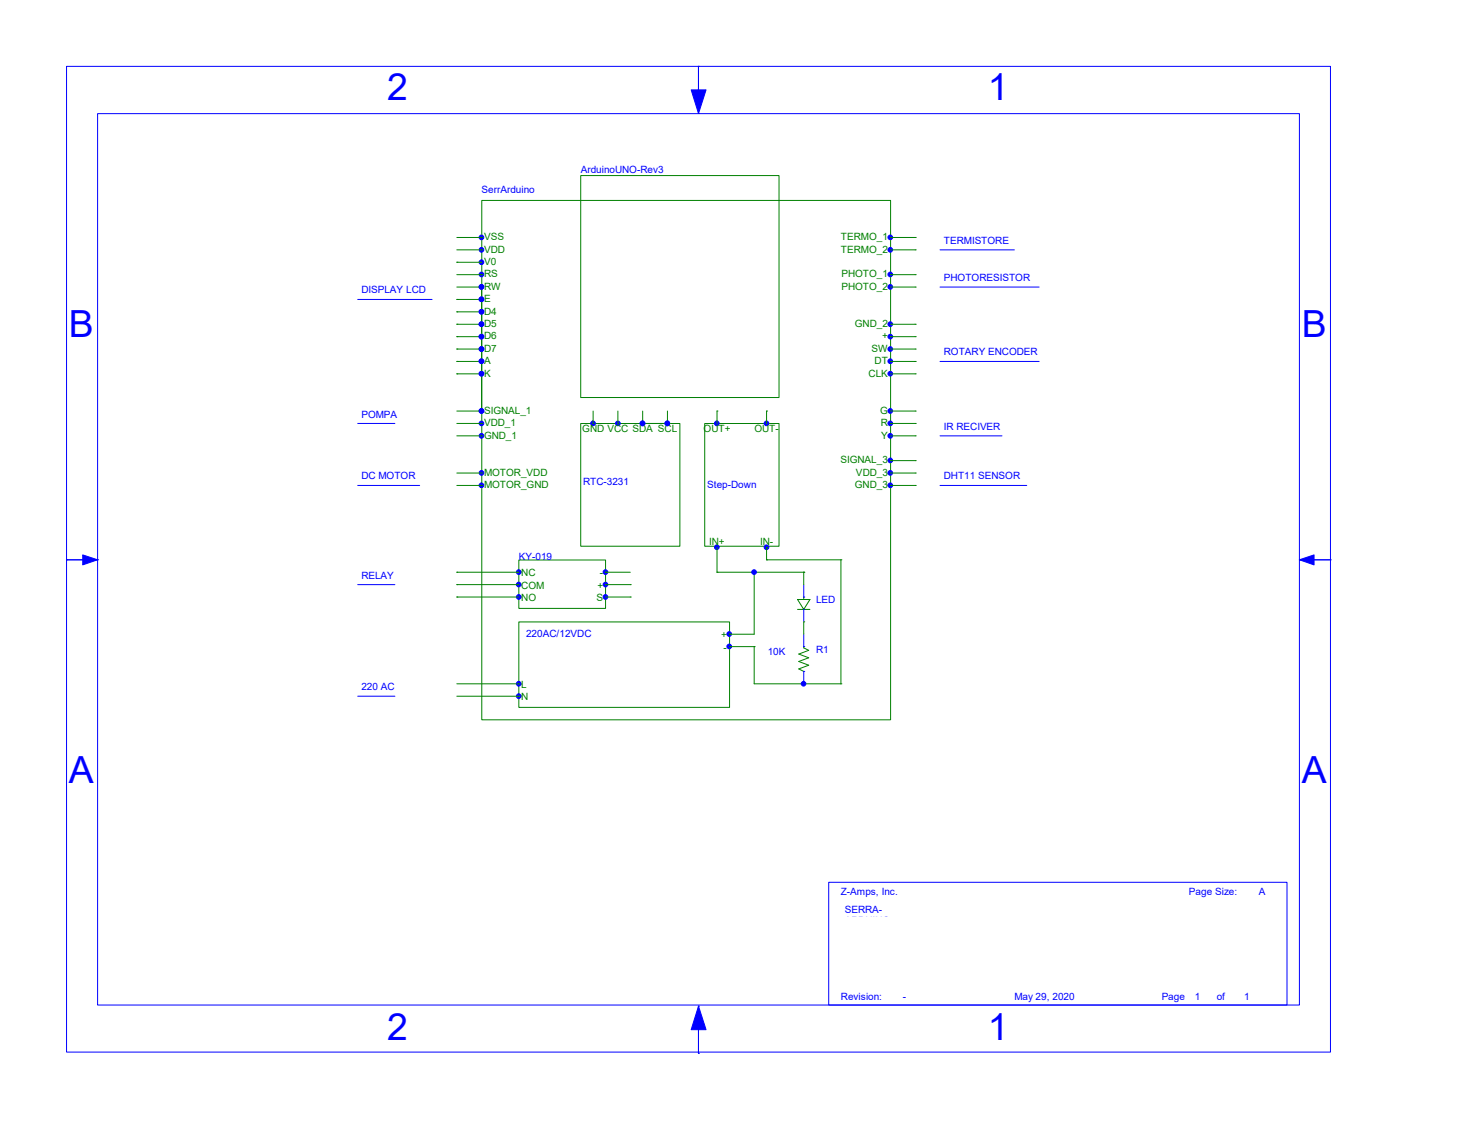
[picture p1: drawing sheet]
<svg xmlns="http://www.w3.org/2000/svg" width="279mm" height="216mm" viewBox="0 0 279 216" stroke-linecap="round" stroke-linejoin="round" font-family="sans-serif">
<g fill="none" stroke="#00f" stroke-width=".19">
<path d="M12.7 12.7h241.2v188h-241.2zM133.3 12.7h.1M133.3 12.7v8.9M18.6 21.7h229.4v170h-229.4zM133.3 21.6h.1M68.3 57.1h14.2M179.4 47.7h14.2M179.4 54.8h18.9M179.4 68.9h18.9M68.3 80.8h7.1M68.3 92.6h11.8M179.4 92.6h16.6"/>
<path d="M179.4 83.1h11.8M12.7 106.8h.1M18.6 106.8h.1M18.6 106.8h-5.9M68.3 111.5h7.1M153.4 113.9h.1M153.4 116.2h.1M153.4 111.5v2.4M153.4 116.2v2.4M248 106.8h5.9M248 106.8h.1M253.9 106.8h.1"/>
<path d="M68.3 132.8h7.1M153.4 128.1h.1M153.4 123.3h.1M153.4 121v2.3M153.4 128.1v2.3M158.2 168.3h87.4v23.4h-87.4zM133.3 191.9h.1M133.3 191.9v9M133.3 200.9h.1"/>
</g>
<g fill="#00f" stroke="#00f" stroke-width=".19">
<path d="M131.9 17.1h2.8l-1.4 4.5z"/>
<path d="M133.3 191.9l1.4 4.5h-2.8z"/>
<path d="M15.8 105.8l2.8 1-2.8 .9z"/>
<path d="M248 106.8l2.8-1v1.9z"/>
<circle cx="115.5" cy="109.1" r=".44"/>
<circle cx="115.5" cy="111.5" r=".44"/>
<circle cx="115.5" cy="113.9" r=".44"/>
<circle cx="99" cy="113.9" r=".44"/>
<circle cx="99" cy="111.5" r=".44"/>
<circle cx="99" cy="109.1" r=".44"/>
<circle cx="99" cy="130.4" r=".44"/>
<circle cx="99" cy="132.8" r=".44"/>
<circle cx="139.2" cy="120.9" r=".44"/>
<circle cx="139.2" cy="123.3" r=".44"/>
<circle cx="146.3" cy="104.4" r=".44"/>
<circle cx="136.8" cy="104.4" r=".44"/>
<circle cx="136.8" cy="80.8" r=".44"/>
<circle cx="146.3" cy="80.8" r=".44"/>
<circle cx="91.9" cy="54.7" r=".44"/>
<circle cx="91.9" cy="52.3" r=".44"/>
<circle cx="91.9" cy="45.3" r=".44"/>
<circle cx="91.9" cy="47.6" r=".44"/>
<circle cx="91.9" cy="50" r=".44"/>
<circle cx="91.9" cy="64.2" r=".44"/>
<circle cx="91.9" cy="66.6" r=".44"/>
<circle cx="91.9" cy="68.9" r=".44"/>
<circle cx="91.9" cy="71.3" r=".44"/>
<circle cx="91.9" cy="61.8" r=".44"/>
<circle cx="91.9" cy="59.5" r=".44"/>
<circle cx="91.9" cy="57.1" r=".44"/>
<circle cx="91.9" cy="78.4" r=".44"/>
<circle cx="91.9" cy="80.8" r=".44"/>
<circle cx="91.9" cy="83.1" r=".44"/>
<circle cx="91.9" cy="90.2" r=".44"/>
<circle cx="91.9" cy="92.6" r=".44"/>
<circle cx="169.9" cy="45.3" r=".44"/>
<circle cx="169.9" cy="47.6" r=".44"/>
<circle cx="169.9" cy="52.3" r=".44"/>
<circle cx="169.9" cy="54.7" r=".44"/>
<circle cx="169.9" cy="61.8" r=".44"/>
<circle cx="169.9" cy="64.2" r=".44"/>
<circle cx="169.9" cy="66.6" r=".44"/>
<circle cx="169.9" cy="68.9" r=".44"/>
<circle cx="169.9" cy="71.3" r=".44"/>
<circle cx="169.9" cy="78.4" r=".44"/>
<circle cx="169.9" cy="80.8" r=".44"/>
<circle cx="169.9" cy="83.1" r=".44"/>
<circle cx="169.9" cy="87.8" r=".44"/>
<circle cx="169.9" cy="90.2" r=".44"/>
<circle cx="169.9" cy="92.6" r=".44"/>
<circle cx="113.2" cy="80.8" r=".44"/>
<circle cx="117.9" cy="80.8" r=".44"/>
<circle cx="127.4" cy="80.8" r=".44"/>
<circle cx="122.6" cy="80.8" r=".44"/>
<circle cx="143.9" cy="109.1" r=".44"/>
<circle cx="153.4" cy="130.4" r=".44"/>
</g>
<g fill="none" stroke="#008000" stroke-width=".19">
<path d="M91.9 38.2h78.1v99.1h-78.1zM110.8 33.5h37.9v42.3h-37.9zM87.2 59.5h.1M87.2 57.1h.1M87.2 50h.1M87.2 54.8h4.7M87.2 52.4h4.7M87.2 47.7h4.7M87.2 45.3h4.7M87.2 59.5h4.7M87.2 57.1h4.7M87.2 50h4.7"/>
<path d="M91.9 54.8h.1M91.9 57.1h.1M91.9 59.5h.1M91.9 47.7h.1M91.9 45.3h.1M91.9 52.4h.1M91.9 54.8v23.6M169.9 54.8h4.8M169.9 52.4h4.8M169.9 47.7h4.8M169.9 45.3h4.8M174.7 54.8h.1"/>
<path d="M174.7 52.4h.1M174.7 47.7h.1M174.7 45.3h.1M87.2 71.3h.1M87.2 68.9h.1M87.2 66.6h.1M87.2 64.2h.1M87.2 61.8h.1M87.2 78.4h4.7M87.2 71.3h4.7M87.2 68.9h4.7M87.2 66.6h4.7"/>
<path d="M87.2 64.2h4.7M87.2 61.8h4.7M91.9 78.4h.1M91.9 71.3h.1M91.9 68.9h.1M91.9 66.6h.1M91.9 61.8h.1M91.9 64.2h.1M113.2 78.4v2.4M117.9 78.4v2.4M122.7 78.4v2.4M127.4 78.4v2.4"/>
<path d="M136.8 78.4h.1M136.8 78.4v2.4M146.3 78.4h.1M146.3 78.4v2.4M169.9 78.4h4.8M169.9 71.3h4.8M169.9 68.9h4.8M169.9 66.6h4.8M169.9 64.2h4.8M169.9 61.8h4.8M174.7 78.4h.1M174.7 71.3h.1"/>
<path d="M174.7 68.9h.1M174.7 66.6h.1M174.7 64.2h.1M174.7 61.8h.1M87.2 92.6h4.7M87.2 90.2h4.7M87.2 83.1h4.7M87.2 80.8h4.7M91.9 92.6h.1M91.9 90.2h.1M91.9 83.1h.1M91.9 80.8h.1"/>
<path d="M110.8 80.8h19v23.4h-19zM113.2 80.8h.1M117.9 80.8h.1M122.7 80.8h.1M122.7 80.8h4.7M127.4 80.8h.1M134.5 80.8h14.2v23.4h-14.2zM169.9 92.6h4.8M169.9 90.2h4.8M169.9 87.9h4.8M169.9 83.1h4.8M169.9 80.8h4.8"/>
<path d="M174.7 92.6h.1M174.7 90.2h.1M174.7 87.9h.1M174.7 83.1h.1M174.7 80.8h.1M87.2 113.9h.1M87.2 111.5h.1M87.2 109.1h.1M87.2 111.5h11.8M87.2 113.9h11.8M87.2 109.1h11.8M99 106.8h16.6v9.2h-16.6z"/>
<path d="M99 118.6h40.2v16.3h-40.2zM115.6 109.1h.1M115.6 111.5h4.7M115.6 113.9h4.7M115.6 109.1h4.7M120.3 111.5h.1M120.3 113.9h.1M136.8 109.1h.1M136.8 109.1h16.6M136.8 104.4v4.7M143.9 109.1h.1M143.9 109.1v11.9h-4.7"/>
<path d="M146.3 106.8h.1M146.3 104.4h.1M146.3 104.4v2.4M146.3 106.8h14.2M152.2 114.3h2.4l-1.2 1.9zM152.2 116.2h2.4M153.4 109.1h.1M153.4 118.6h.1M153.4 109.1v2.4M153.4 113.9v.4M153.4 118.6v2.4M160.5 106.8h.1"/>
<path d="M160.5 106.8v23.6M87.2 130.4h11.8M87.2 132.8h11.8M99 130.4h.1M99 132.8h.1M139.2 121h.1M139.2 123.3h.1M139.2 123.3h4.7M143.9 123.3h.1M143.9 123.3v7.1h16.6M153.4 130.4h.1M153.4 123.3v.3l.9 .4-1.9 .7 1.9 .8-1.9 .7 1.9 .7-1.9 .7 1 .5"/>
<path d="M160.5 130.4h.1"/>
</g>
<g font-size="7.1" fill="#00f">
<text x="73.9" y="19.1">2</text>
<text x="188.6" y="19.1">1</text>
<text x="13.2" y="64.2">B</text>
<text x="248.4" y="64.2">B</text>
<text x="13.2" y="149.4">A</text>
<text x="248.4" y="149.4">A</text>
<text x="73.9" y="198.4">2</text>
<text x="188.6" y="198.4">1</text>
</g>
<g font-size="1.9" fill="#00f">
<text x="110.8" y="33">ArduinoUNO-Rev3</text>
<text x="91.9" y="36.8">SerrArduino</text>
<text x="180.1" y="46.5">TERMISTORE</text>
<text x="180.1" y="53.6">PHOTORESISTOR</text>
<text x="69" y="56">DISPLAY LCD</text>
<text x="180.1" y="67.8">ROTARY ENCODER</text>
<text x="69" y="79.6">POMPA</text>
<text x="180.1" y="82">IR RECIVER</text>
<text x="69" y="91.4">DC MOTOR</text>
<text x="111.3" y="92.6">RTC-3231</text>
<text x="135" y="93">Step-Down</text>
<text x="180.1" y="91.4">DHT11 SENSOR</text>
<text x="99" y="106.8">KY-019</text>
<text x="69" y="110.4">RELAY</text>
<text x="155.7" y="115.1">LED</text>
<text x="100.4" y="121.5">220AC/12VDC</text>
<text x="146.5" y="125">10K</text>
<text x="155.7" y="124.5">R1</text>
<text x="69" y="131.7">220 AC</text>
<text x="160.5" y="170.6">Z-Amps, Inc.</text>
<text x="226.9" y="170.6">Page Size:</text>
<text x="240.2" y="170.6">A</text>
<text x="161.2" y="174.2">SERRA-</text>
<text x="161.2" y="176.3">ARDUINO</text>
<text x="160.5" y="190.7">Revision:</text>
<text x="172.3" y="190.7">-</text>
<text x="193.6" y="190.7">May 29, 2020</text>
<text x="221.7" y="190.7">Page</text>
<text x="228" y="190.7">1</text>
<text x="232.2" y="190.7">of</text>
<text x="237.5" y="190.7">1</text>
</g>
<g font-size="1.9" fill="#008000">
<text x="92.4" y="45.8">VSS</text>
<text x="160.5" y="45.8">TERMO_1</text>
<text x="92.4" y="52.9">RS</text>
<text x="92.4" y="48.2">VDD</text>
<text x="92.4" y="50.5">V0</text>
<text x="160.5" y="48.2">TERMO_2</text>
<text x="160.6" y="52.9">PHOTO_1</text>
<text x="92.4" y="55.3">RW</text>
<text x="92.4" y="60">D4</text>
<text x="92.4" y="57.7">E</text>
<text x="160.6" y="55.3">PHOTO_2</text>
<text x="92.4" y="64.7">D6</text>
<text x="92.4" y="62.4">D5</text>
<text x="163.2" y="62.4">GND_2</text>
<text x="168.4" y="64.7">+</text>
<text x="92.4" y="67.1">D7</text>
<text x="92.4" y="69.5">A</text>
<text x="92.4" y="71.8">K</text>
<text x="165.8" y="71.8">CLK</text>
<text x="166.3" y="67.1">SW</text>
<text x="166.9" y="69.5">DT</text>
<text x="92.4" y="78.9">SIGNAL_1</text>
<text x="92.4" y="81.3">VDD_1</text>
<text x="92.4" y="83.7">GND_1</text>
<text x="111.1" y="82.5">GND VCC SDA SCL</text>
<text x="134.3" y="82.5">OUT+</text>
<text x="144" y="82.5">OUT-</text>
<text x="168" y="78.9">G</text>
<text x="168.1" y="81.3">R</text>
<text x="168.2" y="83.7">Y</text>
<text x="160.4" y="88.4">SIGNAL_3</text>
<text x="92.4" y="90.8">MOTOR_VDD</text>
<text x="92.4" y="93.1">MOTOR_GND</text>
<text x="163.2" y="93.1">GND_3</text>
<text x="163.4" y="90.8">VDD_3</text>
<text x="135.3" y="104">IN+</text>
<text x="145.1" y="104">IN-</text>
<text x="99.5" y="112.3">COM</text>
<text x="99.5" y="109.9">NC</text>
<text x="114" y="112.3">+</text>
<text x="114.5" y="109.9">-</text>
<text x="99.5" y="114.6">NO</text>
<text x="113.8" y="114.6">S</text>
<text x="137.6" y="121.7">+</text>
<text x="138.1" y="124.1">-</text>
<text x="99.5" y="131.2">L</text>
<text x="99.5" y="133.6">N</text>
</g>
</svg>
